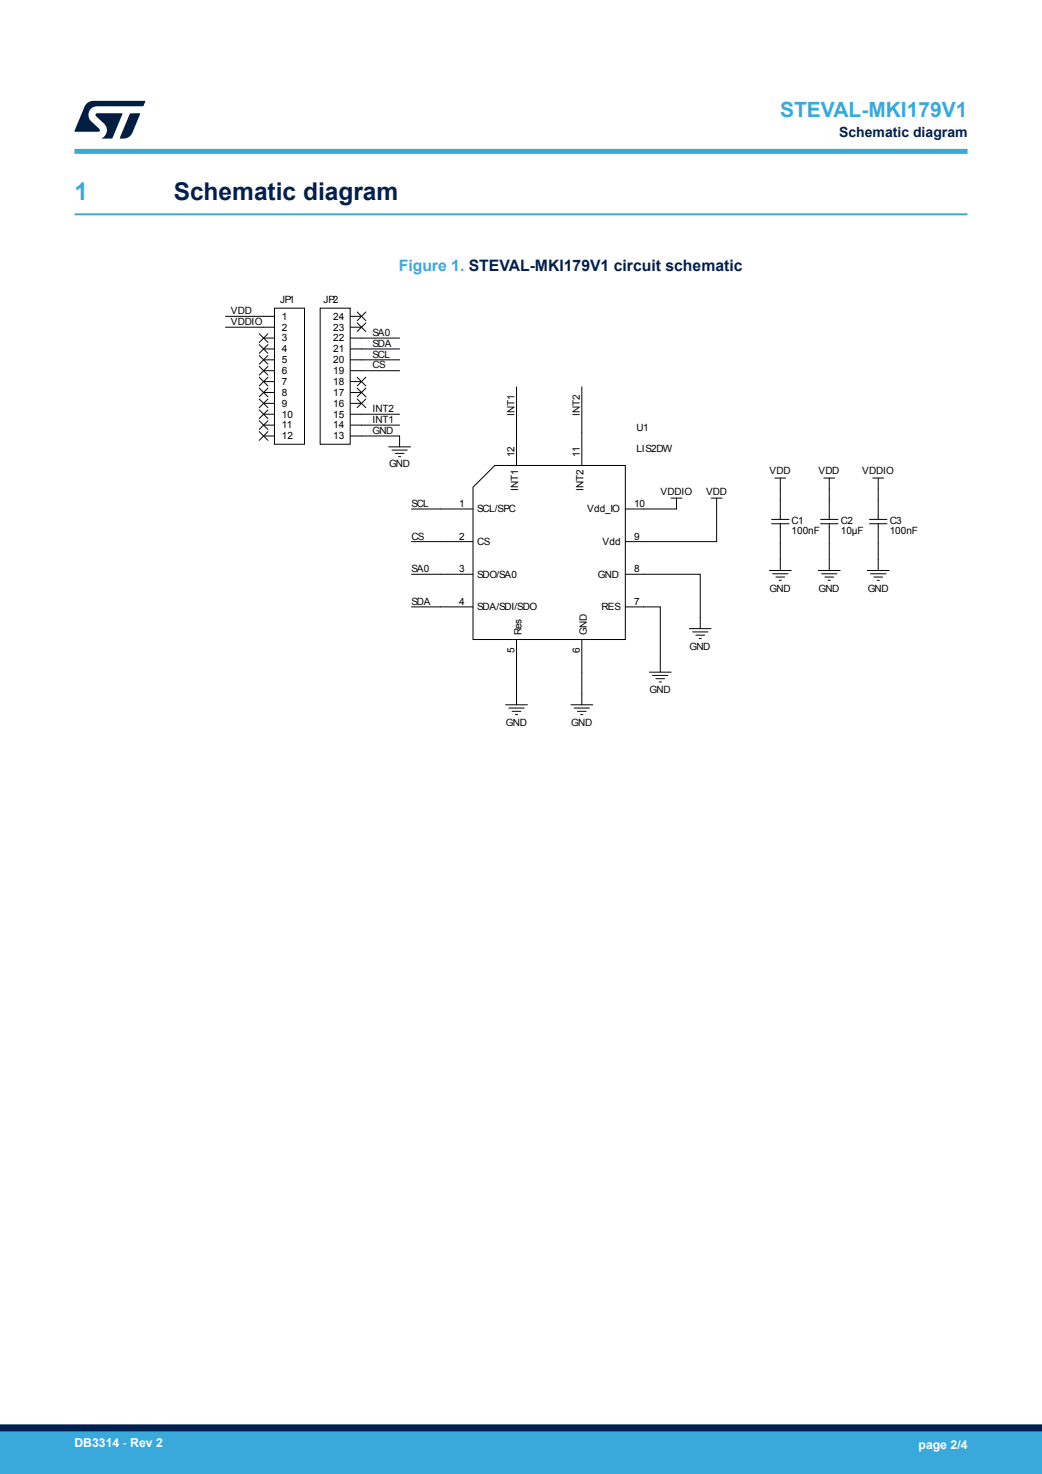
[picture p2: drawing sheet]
<svg xmlns="http://www.w3.org/2000/svg" width="210mm" height="297mm" viewBox="0 0 210 297" stroke-linecap="round" stroke-linejoin="round" font-family="sans-serif">
<path d="M15 43.2h180" fill="none" stroke="#39a9dc" stroke-width=".4"/>
<path d="M44 57.6h142v90.5h-142z" fill="#fff"/>
<path d="M44 57.6h142v90.5h-142z" fill="none" stroke="#fff" stroke-width=".2"/>
<g fill="none" stroke="#030303" stroke-width=".2">
<path d="M45.4 63.7h9.9M45.4 65.9h9.9M53.1 68.1h2.2M53.1 70.3h2.2M53.1 72.5h2.2M53.1 74.7h2.2M53.1 76.9h2.2M53.1 79.1h2.2M55.3 62.1h6.1v27.4h-6.1zM64.5 62.1h6.1v27.4h-6.1zM70.7 63.7h2.2M70.7 65.9h2.2"/>
<path d="M70.7 68.1h9.8M70.7 70.3h9.8M70.7 72.5h9.8M70.7 74.7h9.8M70.7 76.9h2.2M70.7 79.1h2.2M104.1 77.9v15.9M117.3 77.9v15.9M53.1 81.3h2.2M53.1 83.5h2.2M53.1 85.7h2.2M53.1 87.8h2.2"/>
<path d="M70.7 87.8h9.8v2.2M70.7 81.3h2.2M70.7 83.5h9.8M70.7 85.7h9.8M78.3 90h4.4M79 90.7h3.1M79.7 91.4h1.7M80.3 92h.5M156.2 96.3h2.2M157.3 96.3v7.7M166 96.3h2.2M167.1 96.3v7.7"/>
<path d="M175.9 96.3h2.2M177 96.3v7.7M82.9 109.1h12.4M82.9 102.6h12.4M82.9 115.7h12.4M126 115.7h15.1v11M135.2 100.4h2.2M136.3 100.4v2.2h-10.3M143.3 100.4h2.2M144.4 100.4v8.7h-18.4M155.1 115h4.4M155.7 115.6h3.1"/>
<path d="M156.4 116.3h1.7M157 116.9h.5M157.3 106.2v8.8M164.9 115h4.4M165.6 115.6h3.1M166.2 116.3h1.8M166.9 116.9h.4M167.1 106.2v8.8M174.8 115h4.4M175.5 115.6h3M176.1 116.3h1.8M176.8 116.9h.4"/>
<path d="M177 106.2v8.8M82.9 122.3h12.4M104.1 128.9v13.1M117.3 128.9v13.1M126 122.3h7.1v13.1M130.9 135.4h4.4M131.5 136.1h3.1M132.2 136.8h1.7M132.9 137.4h.4M138.9 126.7h4.4M139.6 127.3h3.1M140.2 128h1.8"/>
<path d="M140.9 128.6h.4M101.9 142h4.4M102.6 142.7h3M103.2 143.3h1.8M103.9 144h.4M115.1 142h4.3M115.7 142.7h3.1M116.4 143.3h1.7M117 144h.5"/>
</g>
<g fill="none" stroke="#010101" stroke-width=".2">
<path d="M95.3 98.2l4.4-4.4h26.3v35.1h-30.7zM155.5 104.7h3.5M155.5 105.5h3.5M157.3 104v.7M157.3 105.5v.7M165.4 104.7h3.5M165.4 105.5h3.5M167.1 104v.7M167.1 105.5v.7M175.2 104.7h3.5M175.2 105.5h3.5M177 104v.7"/>
<path d="M177 105.5v.7"/>
</g>
<g fill="none" stroke="#070707" stroke-width=".2">
<path d="M52.2 67.2l1.8 1.8M52.2 69.4l1.8 1.8M52.2 71.6l1.8 1.8M52.2 73.8l1.8 1.8M52.2 76l1.8 1.8M52.2 78.2l1.8 1.8M54 67.2l-1.8 1.8M54 69.4l-1.8 1.8M54 71.6l-1.8 1.8M54 73.8l-1.8 1.8M54 76l-1.8 1.8M54 78.2l-1.8 1.8"/>
<path d="M72 78.2l1.7 1.8M72 76l1.7 1.8M72 62.9l1.7 1.7M72 65.1l1.7 1.7M73.7 62.9l-1.7 1.7M73.7 65.1l-1.7 1.7M73.7 78.2l-1.7 1.8M73.7 76l-1.7 1.8M52.2 80.4l1.8 1.7M52.2 82.6l1.8 1.7M52.2 84.8l1.8 1.7M52.2 87l1.8 1.7"/>
<path d="M54 80.4l-1.8 1.7M54 82.6l-1.8 1.7M54 84.8l-1.8 1.7M54 87l-1.8 1.7M72 80.4l1.7 1.7M73.7 80.4l-1.7 1.7"/>
</g>
<path d="M15 30.5h180" fill="none" stroke="#39a9dc" stroke-width="1"/>
<g fill="#001e41">
<path d="M17.6 20.8l.8-.4 .4-.1h10.4l.1 .1-.5 1h-9.2a1.74 1.74 0 0 0-1.6 1 1.74 1.74 0 0 0 .3 2l1.7 1.6 .1 .2-.1 .3h-5l2.1-5z"/>
<path d="M26.2 22.9l1.9-.1 .2 .1-1.6 3.9a1.92 1.92 0 0 1-1.8 1.1h-.7l-.1-.1z"/>
<path d="M19.4 22.9l5.2-.1 .1 .1-2.1 5h-2.1a1.85 1.85 0 0 0 .5-2.9l-1.6-1.6-.2-.2z"/>
</g>
<g fill="#39a9dc">
<path d="M0 288.4h210v8.6h-210z" fill-rule="evenodd"/>
<path d="M-.1 288.4h210.2v4.4h-210.2z" fill-rule="evenodd"/>
</g>
<path d="M0 287.7h210" fill="none" stroke="#002052" stroke-width="1.4"/>
<text font-size="4.9" fill="#39a9dc" x="15" y="40.4">1</text>
<text font-size="4.9" fill="#002052" x="35" y="40.4">Schematic diagram</text>
<text font-size="4.2" fill="#39a9dc" x="157.2" y="23.5">STEVAL-MKI179V1</text>
<text font-size="3.2" fill="#39a9dc" x="80.4" y="54.6">Figure 1. STEVAL-MKI179V1 circuit schematic</text>
<text font-size="2.8" fill="#002052" x="169.1" y="27.5">Schematic diagram</text>
<g font-size="2.5" fill="#fff">
<text x="15" y="291.6">DB3314 - Rev 2</text>
<text x="185.1" y="291.9">page 2/4</text>
</g>
<g font-size="2" fill="#070707">
<text x="46.5" y="63.3">VDD</text>
<text x="46.5" y="65.5">VDDIO</text>
<text x="75.1" y="69.9">SDA</text>
<text x="75.1" y="67.7">SA0</text>
<text x="75.1" y="74.2">CS</text>
<text x="75.1" y="72.1">SCL</text>
<text x="75.1" y="83.1">INT2</text>
<text x="103.7" y="83.9" transform="rotate(-90 103.7 83.9)">INT1</text>
<text x="116.8" y="83.9" transform="rotate(-90 116.8 83.9)">INT2</text>
<text x="75.1" y="87.4">GND</text>
<text x="75.1" y="85.2">INT1</text>
<text x="78.4" y="94">GND</text>
<text x="155.1" y="95.6">VDD</text>
<text x="164.9" y="95.6">VDD</text>
<text x="173.8" y="95.6">VDDIO</text>
<text x="133.1" y="99.7">VDDIO</text>
<text x="142.3" y="99.7">VDD</text>
<text x="82.9" y="102.1">SCL</text>
<text x="82.9" y="108.7">CS</text>
<text x="82.9" y="115.3">SA0</text>
<text x="155.1" y="119.3">GND</text>
<text x="164.9" y="119.3">GND</text>
<text x="174.9" y="119.3">GND</text>
<text x="82.9" y="121.8">SDA</text>
<text x="139" y="130.9">GND</text>
<text x="130.9" y="139.7">GND</text>
<text x="102" y="146.3">GND</text>
<text x="115.1" y="146.3">GND</text>
</g>
<g font-size="2" fill="#030303">
<text x="56.4" y="61.1">JP1</text>
<text x="65.2" y="61.1">JP2</text>
<text x="128.3" y="86.8">U1</text>
<text x="128.3" y="91.1">LIS2DW</text>
<text x="159.5" y="107.7">100nF</text>
<text x="159.5" y="105.5">C1</text>
<text x="169.5" y="107.7">10µF</text>
<text x="169.5" y="105.5">C2</text>
<text x="179.3" y="107.7">100nF</text>
<text x="179.3" y="105.5">C3</text>
</g>
<g font-size="2" fill="#010101">
<text x="56.8" y="64.4">1</text>
<text x="67.2" y="64.4">24</text>
<text x="56.8" y="66.6">2</text>
<text x="56.8" y="68.8">3</text>
<text x="56.8" y="71">4</text>
<text x="67.2" y="66.6">23</text>
<text x="67.2" y="68.8">22</text>
<text x="67.2" y="71">21</text>
<text x="56.8" y="73.1">5</text>
<text x="56.8" y="75.4">6</text>
<text x="56.8" y="77.6">7</text>
<text x="67.2" y="73.1">20</text>
<text x="67.2" y="75.4">19</text>
<text x="67.2" y="77.6">18</text>
<text x="56.8" y="79.7">8</text>
<text x="56.8" y="81.9">9</text>
<text x="67.2" y="79.7">17</text>
<text x="67.2" y="81.9">16</text>
<text x="56.8" y="84.2">10</text>
<text x="56.8" y="86.3">11</text>
<text x="56.8" y="88.5">12</text>
<text x="67.2" y="84.2">15</text>
<text x="67.2" y="86.3">14</text>
<text x="67.2" y="88.5">13</text>
<text x="103.7" y="92.1" transform="rotate(-90 103.7 92.1)">12</text>
<text x="116.8" y="92.1" transform="rotate(-90 116.8 92.1)">11</text>
<text x="104.4" y="98.9" transform="rotate(-90 104.4 98.9)">INT1</text>
<text x="117.6" y="98.9" transform="rotate(-90 117.6 98.9)">INT2</text>
<text x="92.6" y="102.1">1</text>
<text x="96.2" y="103.2">SCL/SPC</text>
<text x="118.3" y="103.2">Vdd_IO</text>
<text x="127.8" y="102.1">10</text>
<text x="92.6" y="108.7">2</text>
<text x="96.2" y="109.8">CS</text>
<text x="121.4" y="109.8">Vdd</text>
<text x="127.8" y="108.7">9</text>
<text x="92.6" y="115.3">3</text>
<text x="96.2" y="116.4">SDO/SA0</text>
<text x="120.5" y="116.4">GND</text>
<text x="127.8" y="115.3">8</text>
<text x="92.6" y="121.8">4</text>
<text x="96.2" y="122.9">SDA/SDI/SDO</text>
<text x="121.2" y="122.9">RES</text>
<text x="127.8" y="121.8">7</text>
<text x="103.7" y="131.6" transform="rotate(-90 103.7 131.6)">5</text>
<text x="105.1" y="128" transform="rotate(-90 105.1 128)">Res</text>
<text x="116.8" y="131.6" transform="rotate(-90 116.8 131.6)">6</text>
<text x="118.3" y="128" transform="rotate(-90 118.3 128)">GND</text>
</g>
</svg>
